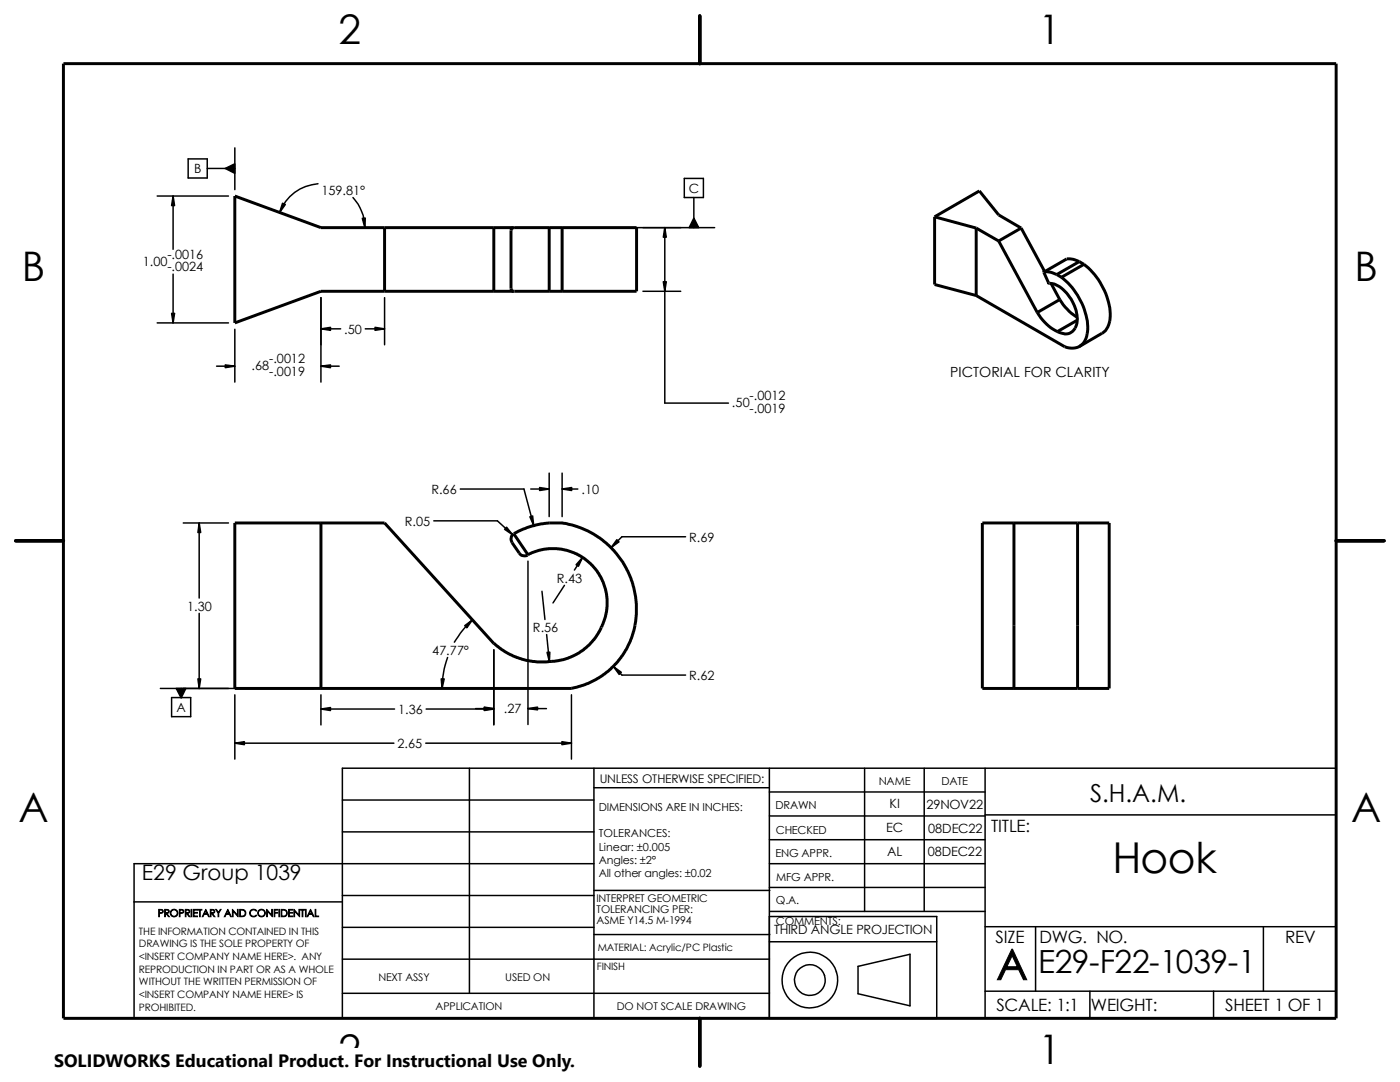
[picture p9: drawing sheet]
<svg xmlns="http://www.w3.org/2000/svg" width="279mm" height="216mm" viewBox="0 0 279 216" stroke-linecap="round" stroke-linejoin="round" font-family="sans-serif">
<g fill="none" stroke="#000" stroke-width=".3">
<path d="M31.4 39.1h14.2M34.5 39.1v10.6M37.5 31.7h3.9v3.8h-3.9zM41.4 33.6h5.5M46.9 29.5v8.3M63.5 36.7a8.8 8.8 0 0 0-7.7 5.7M70.4 39.4a9.1 9.1 0 0 1 2.4 6M136.6 35.6h3.8v3.8h-3.8zM138.5 39.4v6M34.5 54.7v9.7M64.1 59.4v16.8M76.8 59.4v9.4"/>
<path d="M99.8 45.4h42.8M128.3 58.1h7.5M132.7 45.4v35h12.7M31.4 64.4h14.2M43.2 73.1h3.7M46.9 65.7v10.5M64.1 65.6h3.9M64.1 73.1h3.6M72.9 65.6h3.9M91.9 97.6h12.7l1.9 7.3M105.9 97.6h3.7M109.6 94.4v8.7"/>
<path d="M112.2 97.6h3.1M112.2 94.4v8.7M36.6 104.4h9M39.8 104.4v14.9M86.6 103.9h12.7l3 2.8M105.4 112v32.6M108.2 118l.6 5.6M112.6 116.8l-2.2 3.5M116.2 111.3l-1.6 2.4M136.8 107.1h-12.7l-2.1 2.2M32 137.4h30.8M34.2 139.2h3.9v3.8h-3.9z"/>
<path d="M36.2 137.4v1.8M39.8 122.4v15M46.9 138.6v12.9M64.1 138.6v6.1M89.3 131.2a19.3 19.3 0 0 0-1.1 6.2M94.3 123.7a19.7 19.7 0 0 0-3.6 4.4M98.6 129.7v15M109.1 126.6l.5 5.4M114 138.6v12.9M122.4 133l1.7 1.7h12.7M46.9 148.3h31.7M64.1 141.5h14.6"/>
<path d="M68.3 159.6h50.2M85 148.3h29M85 141.5h13.6M93.7 153.3v44.9M94.9 141.4h3.7M105.4 141.4h3.7M118.5 157.2h35M118.5 153.3v49.9M153.5 153.3v49.9h33.4v-20.3h-33.4M153.5 158h43.1M172.6 153.3v28.6M184.4 153.3v28.6"/>
<path d="M196.6 153.3v49.9M266.7 153.3h-198.4v49.9M26.8 180h41.5M68.3 178.7h50.2M68.3 166h50.2M118.5 172.3h-91.7v30.9M118.5 177.7h35.1M153.5 167.6h43.1M153.5 162.8h43.1M153.5 172.3h43.1M153.5 177.1h43.1M196.6 162.6h70.1"/>
<path d="M68.3 191.4h85.2M68.3 198.2h85.2M68.3 185h50.2M118.5 186.5h35.1M153.5 187.9h33.4M153.6 181.9h43M171.2 192.8l10.4-2.4v10.3l-10.4-2.4zM196.6 197.8h70.1M196.6 184.9h70.1M206.7 184.9v12.9M217.5 197.8v5.4M242.2 197.8v5.4"/>
<path d="M252.1 184.9v12.9"/>
<circle cx="161.6" cy="195.6" r="5.6"/>
<circle cx="161.6" cy="195.6" r="3.1"/>
</g>
<path d="M139.7 3.2v9.5M3.1 107.9h9.6M266.7 107.9h9.5M139.7 203.2v9.5" fill="none" stroke="#000" stroke-width=".68"/>
<g fill="none" stroke="#000" stroke-width=".59">
<path d="M12.7 12.7h254v190.5h-254zM76.8 45.4v12.7M98.6 45.4v12.7M98.6 45.4h-34.5l-17.2-6.3v25.3l17.2-6.3h34.5M98.6 58.1h3.9M98.6 45.4h3.9M102.5 45.4h7.1M102.5 58.1h7.1M102.5 45.4l-.3 .1-.2 .5v11.6l.1 .3 .4 .2M109.6 58.1h2.6M109.6 45.4v12.7M109.6 45.4h2.6"/>
<path d="M112.2 45.4h14.8v12.7h-14.8M112.2 45.4v12.7M186.5 43.3l8.3 2.2M186.5 43.3v13.5l8.3 2.2M186.5 43.3l9-5.2 3.8 4.8 4.5 2.6M194.8 45.5v13.5M194.8 45.5l4.5 2.6M199.3 48.1l7.7 14.3M203.8 45.5l4.7 8.7M203.8 45.5l-4.5 2.6M209.4 56.5h.1M209.4 56.5a6.1 6.1 0 0 1 4.6 3.6 5.6 5.6 0 0 1 .4 5.6 2.24 2.24 0 0 1-3 .6l-.4-.1"/>
<path d="M209.8 56.6l1.7 3.2M210.9 54.8a2.94 2.94 0 0 0-2.6-.4l1.1 2.1M210.9 54.8l.9 .5M211.5 59.8a10.8 10.8 0 0 0 3.5 3.5M211.5 59.8l-4.5 2.6M211.8 55.3a13.9 13.9 0 0 1 5.3 10.4 3.7 3.7 0 0 1-2.2 3.6l-1.1 .2-1.3-.3-17.7-10.2M215.4 52.2a4.2 4.2 0 0 0-2.5-.5l-4.5 2.6M215.4 52.2l-4.5 2.6M215.4 52.2l.9 .5M216.3 52.7a13.9 13.9 0 0 1 5.3 10.4 3.8 3.8 0 0 1-1.7 3.4l-4.5 2.6M216.3 52.7l-4.5 2.6M207 62.4a9.5 9.5 0 0 0 4 3.8"/>
<path d="M215 63.9l-4 2.3M64.1 104.4v33M102.5 106.5a1.35 1.35 0 0 0-.3 1.8l1.4 2.1a1.26 1.26 0 0 0 1.8 .3M102.5 106.5l1.8-.9 1.7-.6 3.5-.6h3.3l2.9 .8 2.9 1.4 2.9 2.2 1 1.1 1.8 2.3 1.6 3.3 1 3.7 .1 3.4-.5 3.3-.7 2-.8 1.7-2.1 2.8-1.5 1.5-1.2 .9-2.9 1.6-2 .7-1.3 .2M102.5 106.5l2.9 4.2M105.4 110.7l2.3-.9 1.8-.3 2.4 .1 2.7 .7 2 1.1 1.7 1.5 1.2 1.6 .9 1.6 .7 2.6 .1 2.4-.4 2-.7 2-1.3 2.2-1.3 1.5-2.1 1.5-2 1-2.8 .7-1.5 .1-2.8-.1-3.2-.8-1.2-.6-2.1-1.2-1.2-1-21.8-24h-29.9v33h67.1M196 104.4h25.4v33h-25.4zM202.4 104.4v33M215.1 104.4v33"/>
</g>
<g fill="#000" stroke="#000" stroke-width=".3">
<path d="M34.5 39.1l.3 1.9h-.6zM45 33.6l1.9-.9v1.9zM56.4 40.6l.5 .2-1.1 1.6zM72.3 43.6l.6-.1-.1 1.9zM132.7 45.4l.3 1.9h-.6zM132.4 56.2h.6l-.3 1.9zM138.5 43.5l.9 1.9h-1.9zM34.2 62.5h.6l-.3 1.9zM45 72.8l1.9 .3-1.9 .3zM64.1 65.6l1.9-.3v.6zM64.1 73.1l1.9-.3v.6zM74.8 65.3l2 .3-2 .3z"/>
<path d="M107.7 97.3l1.9 .3-1.9 .3zM112.2 97.6l1.9-.3v.6zM39.8 104.4l.2 1.9h-.5zM101.1 105.2l1.2 1.5-1.6-1.1zM105.7 103.1l.6-.1 .2 1.9zM116.2 111.3l-.8 1.7-.4-.3zM123.1 107.7l.4 .4-1.5 1.2zM35.2 137.4h1.9l-.9 1.9zM39.5 135.5h.5l-.2 1.9zM88.1 135.5h.5l-.4 1.9zM92.8 124.8l1.5-1.1-1.1 1.6zM109.2 130.2l.5-.1-.1 1.9z"/>
<path d="M122.4 133l1.6 1.2-.4 .4zM46.9 148.3l1.9-.3v.6zM64.1 141.5l1.9-.3v.6zM96.6 141.1l2 .3-2 .2zM96.6 141.2l2 .3-2 .3zM105.4 141.4l1.9-.3v.5zM112.1 148l1.9 .3-1.9 .3z"/>
</g>
<path d="M10.8 209.2h104.1v6.7h-104.1z" fill="#fff"/>
<g font-size="8.5">
<text x="222" y="174.1">Hook</text>
<text x="198.8" y="195.5">A</text>
</g>
<g font-size="8.1">
<text x="67.6" y="8.8">2</text>
<text x="207.3" y="8.8">1</text>
<text x="4.4" y="56.1">B</text>
<text x="270.3" y="56.1">B</text>
<text x="3.7" y="164.1">A</text>
<text x="269.6" y="164.1">A</text>
<text x="67.6" y="212.3">2</text>
<text x="207.3" y="212.3">1</text>
</g>
<text font-size="6.4" x="207.2" y="194.1">E29-F22-1039-1</text>
<text font-size="4.9" x="217.6" y="160">S.H.A.M.</text>
<text font-size="4.2" x="28.3" y="175.7">E29 Group 1039</text>
<text font-size="3.6" x="10.8" y="213">SOLIDWORKS Educational Product. For Instructional Use Only.</text>
<g font-size="3.4">
<text x="197.8" y="166">TITLE:</text>
<text x="198.7" y="188.1">SIZE</text>
<text x="207.5" y="188.1">DWG. NO.</text>
<text x="256.5" y="188.2">REV</text>
<text x="198.8" y="201.7">SCALE: 1:1</text>
<text x="217.7" y="201.8">WEIGHT:</text>
<text x="244.5" y="201.7">SHEET 1 OF 1</text>
</g>
<text font-size="2.8" x="189.7" y="75.3">PICTORIAL FOR CLARITY</text>
<g font-size="2.5">
<text x="38.7" y="34.6">B</text>
<text x="64.2" y="38.9">159.81°</text>
<text x="137.5" y="38.4">C</text>
<text x="28.5" y="53">1.00</text>
<text x="33.4" y="51.6">-.0016</text>
<text x="33.4" y="54.1">-.0024</text>
<text x="68.7" y="66.6">.50</text>
<text x="50.2" y="73.9">.68</text>
<text x="53.7" y="72.5">-.0012</text>
<text x="53.7" y="75">-.0019</text>
<text x="146.1" y="81.2">.50</text>
<text x="149.6" y="79.9">-.0012</text>
<text x="149.6" y="82.3">-.0019</text>
<text x="86.1" y="98.6">R.66</text>
<text x="116" y="98.6">.10</text>
<text x="80.8" y="104.9">R.05</text>
<text x="137.5" y="108.1">R.69</text>
<text x="111.1" y="116.2">R.43</text>
<text x="37.3" y="121.8">1.30</text>
<text x="86.3" y="130.6">47.77°</text>
<text x="106.4" y="126.1">R.56</text>
<text x="137.5" y="135.7">R.62</text>
<text x="35.2" y="142.1">A</text>
<text x="79.4" y="142.5">1.36</text>
<text x="100.5" y="142.3">.27</text>
<text x="79.3" y="149.2">2.65</text>
<text x="177.5" y="161.3">KI</text>
<text x="184.9" y="161.4">29NOV22</text>
<text x="176.9" y="166.1">EC</text>
<text x="185.3" y="166.2">08DEC22</text>
<text x="177.1" y="170.8">AL</text>
<text x="185.2" y="170.8">08DEC22</text>
<text x="154.5" y="186.4">THIRD ANGLE PROJECTION</text>
</g>
<text font-size="2.4" x="119.7" y="156.2">UNLESS OTHERWISE SPECIFIED:</text>
<g font-size="2.2">
<text x="119.5" y="161.8">DIMENSIONS ARE IN INCHES:</text>
<text x="154.8" y="161.5">DRAWN</text>
<text x="175.4" y="156.7">NAME</text>
<text x="187.9" y="156.7">DATE</text>
<text x="119.5" y="167.1">TOLERANCES:</text>
<text x="154.8" y="166.3">CHECKED</text>
<text x="119.5" y="169.7">Linear: ±0.005</text>
<text x="119.5" y="172.4">Angles: ±2°</text>
<text x="154.8" y="171">ENG APPR.</text>
<text x="119.5" y="175">All other angles: ±0.02</text>
<text x="154.9" y="175.7">MFG APPR.</text>
<text x="154.9" y="184.7">COMMENTS:</text>
<text x="154.9" y="180.5">Q.A.</text>
</g>
<g font-size="2.1">
<text x="119" y="182.2">TOLERANCING PER:</text>
<text x="119" y="184.3">ASME Y14.5 M-1994</text>
<text x="119" y="180">INTERPRET GEOMETRIC</text>
<text x="75.5" y="195.7">NEXT ASSY</text>
<text x="100.8" y="195.7">USED ON</text>
<text x="86.9" y="201.5">APPLICATION</text>
<text x="123.1" y="201.6">DO NOT SCALE DRAWING</text>
</g>
<g font-size="2">
<text x="31.5" y="182.9">PROPRIETARY AND CONFIDENTIAL</text>
<text x="27.7" y="186.5">THE INFORMATION CONTAINED IN THIS</text>
<text x="27.7" y="189.1">DRAWING IS THE SOLE PROPERTY OF</text>
<text x="27.7" y="191.6">&lt;INSERT COMPANY NAME HERE&gt;. ANY</text>
<text x="119.3" y="189.7">MATERIAL: Acrylic/PC Plastic</text>
<text x="27.7" y="194.1">REPRODUCTION IN PART OR AS A WHOLE</text>
<text x="27.7" y="196.6">WITHOUT THE WRITTEN PERMISSION OF</text>
<text x="119.1" y="193.5">FINISH</text>
<text x="27.7" y="201.7">PROHIBITED.</text>
<text x="27.7" y="199.1">&lt;INSERT COMPANY NAME HERE&gt; IS</text>
</g>
</svg>
